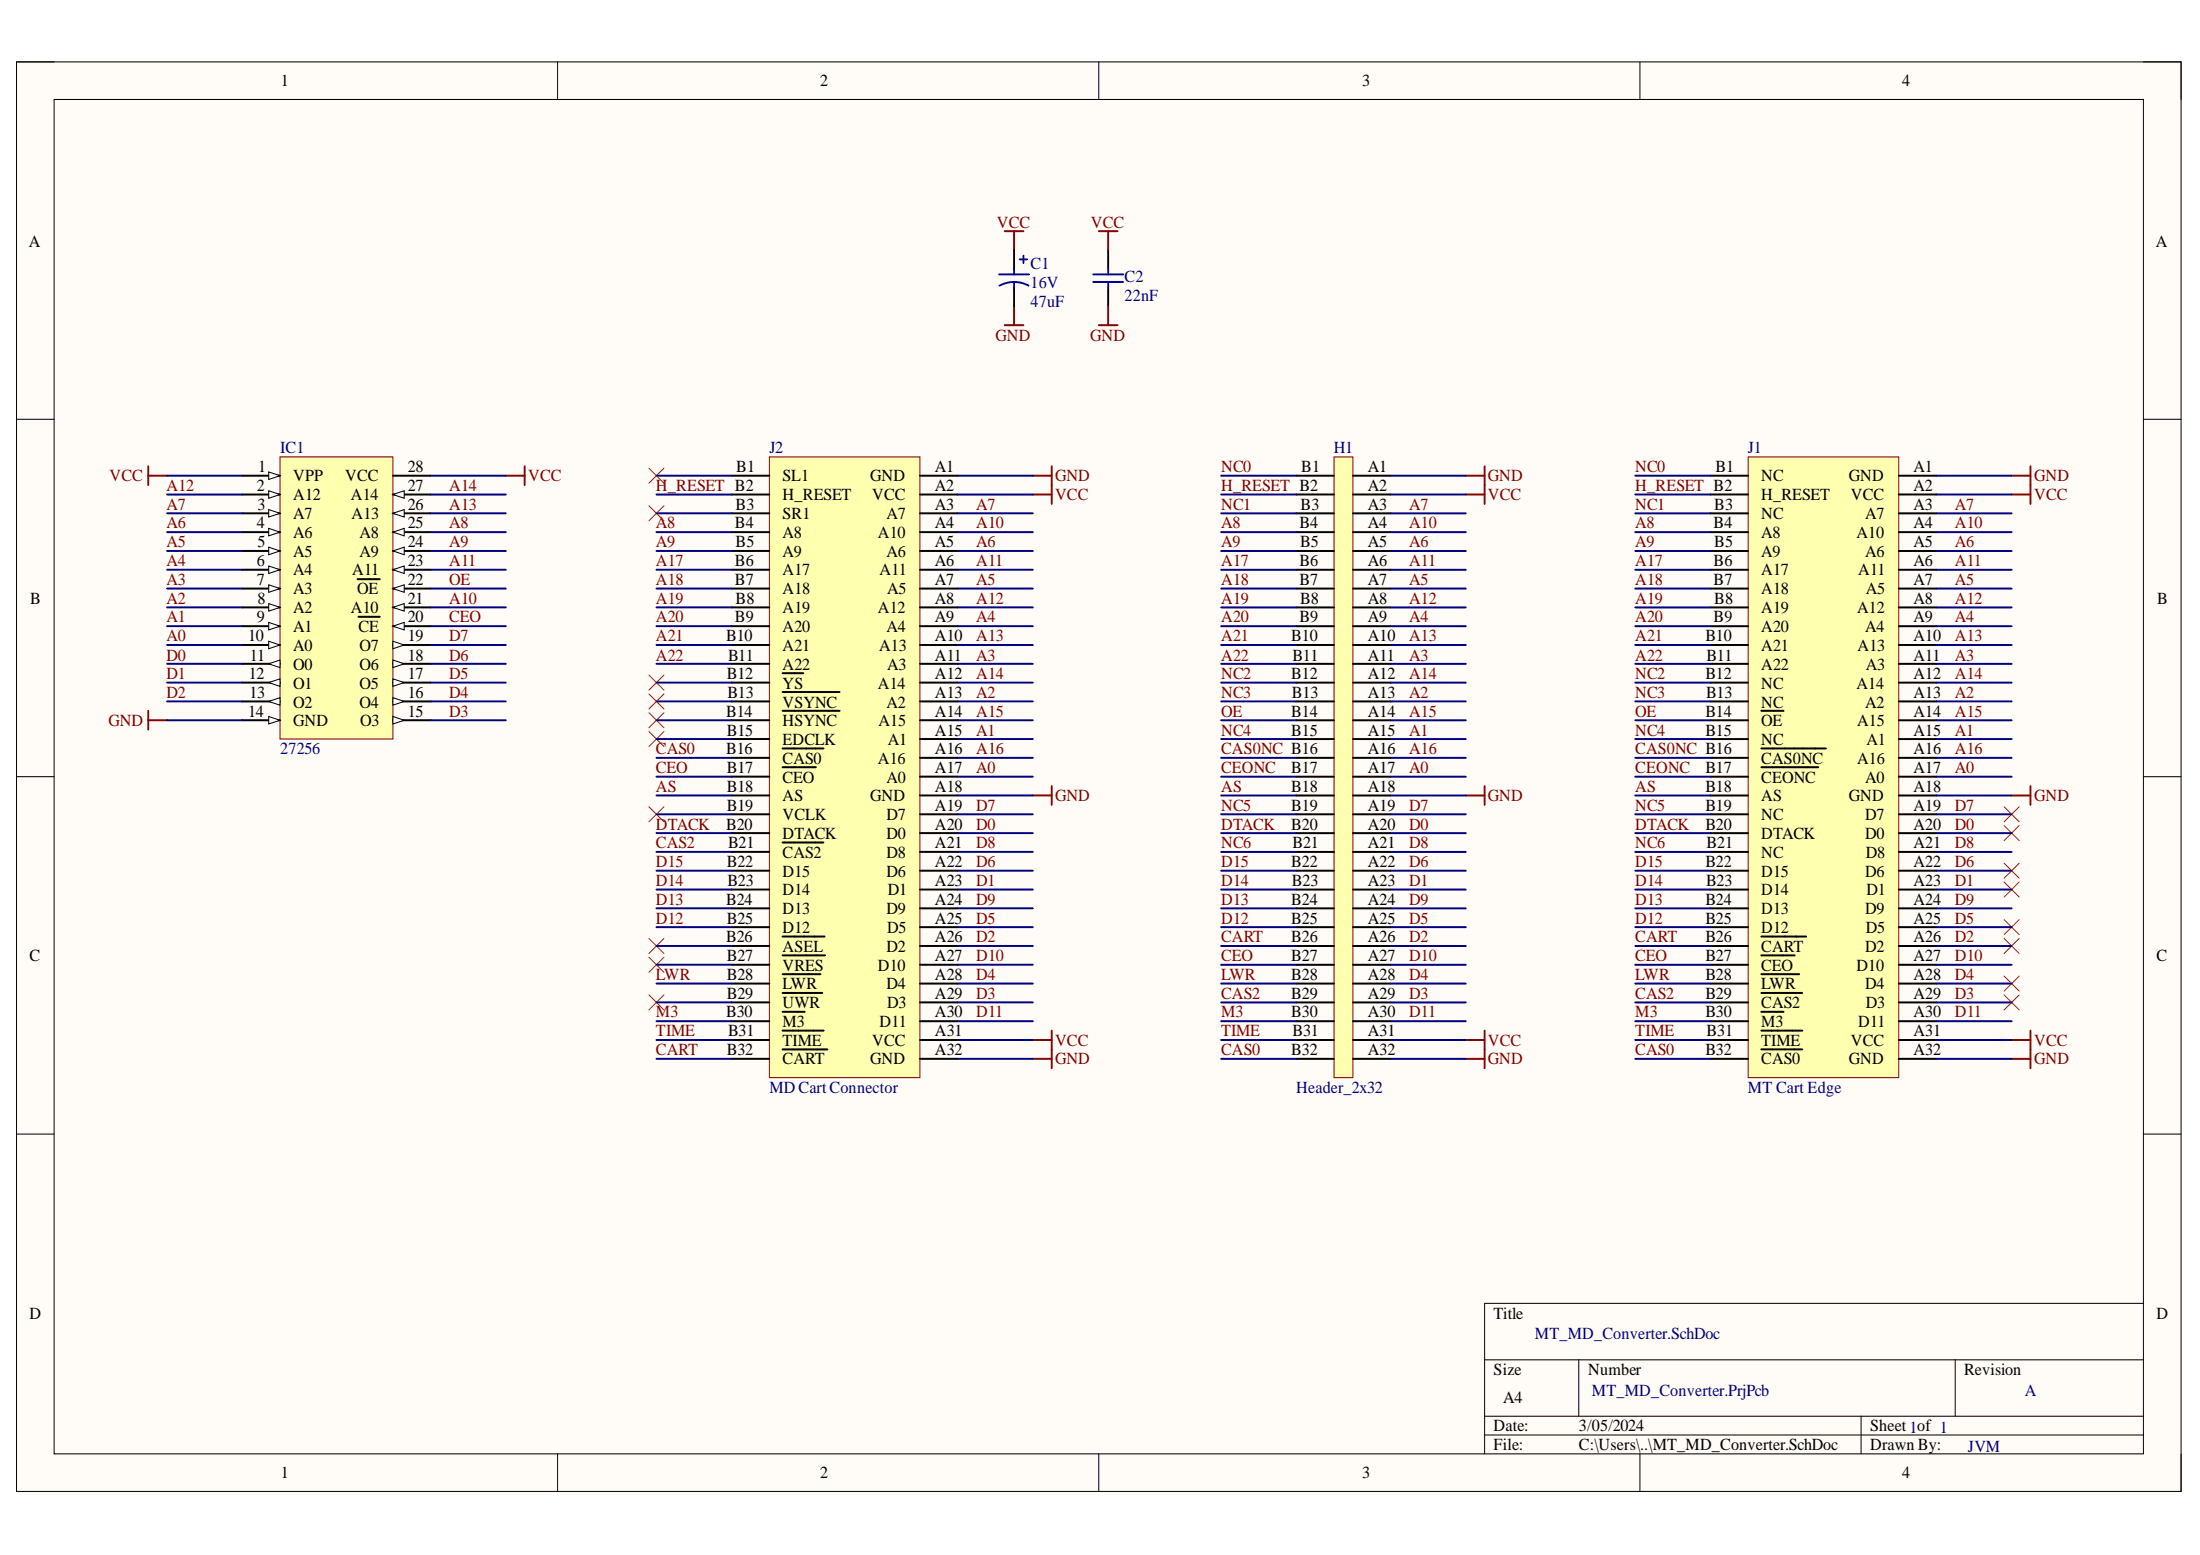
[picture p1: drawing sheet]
# Altium schematic sheet MT_MD_Converter.SchDoc
size A4; SheetNumber: 1; SheetTotal: 1

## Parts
C1  value 47uF  Voltage: 16V  [CapPol Mirror]  (hidden comment: Cap2.54P5.0D)
C2  value 22nF  [CapCer]  (hidden comment: CapCer)
H1  Header_2x32  [Header_2x32]  (no BOM)
IC1  27256  [27256]
J1  MT Cart Edge  [MT_Cart_Edge]  (no BOM)
J2  MD Cart Connector  [MD_Cart_CON]  (no BOM)

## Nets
GND: C1.2 C2.1 H1.A1 H1.A18 H1.A32 IC1.14(GND) J1.A1(GND) J1.A18(GND) J1.A32(GND) J2.A1(GND) J2.A18(GND) J2.A32(GND)
VCC: C1.1 C2.2 H1.A2 H1.A31 IC1.1(VPP) IC1.28(VCC) J1.A2(VCC) J1.A31(VCC) J2.A2(VCC) J2.A31(VCC)
A0: H1.A17 IC1.10(A0) J1.A17(A0) J2.A17(A0)
A1: H1.A15 IC1.9(A1) J1.A15(A1) J2.A15(A1)
A2: H1.A13 IC1.8(A2) J1.A13(A2) J2.A13(A2)
A3: H1.A11 IC1.7(A3) J1.A11(A3) J2.A11(A3)
A4: H1.A9 IC1.6(A4) J1.A9(A4) J2.A9(A4)
A5: H1.A7 IC1.5(A5) J1.A7(A5) J2.A7(A5)
A6: H1.A5 IC1.4(A6) J1.A5(A6) J2.A5(A6)
A7: H1.A3 IC1.3(A7) J1.A3(A7) J2.A3(A7)
A8: H1.B4 IC1.25(A8) J1.B4(A8) J2.B4(A8)
A9: H1.B5 IC1.24(A9) J1.B5(A9) J2.B5(A9)
A10: H1.A4 IC1.21(A10) J1.A4(A10) J2.A4(A10)
A11: H1.A6 IC1.23(A11) J1.A6(A11) J2.A6(A11)
A12: H1.A8 IC1.2(A12) J1.A8(A12) J2.A8(A12)
A13: H1.A10 IC1.26(A13) J1.A10(A13) J2.A10(A13)
A14: H1.A12 IC1.27(A14) J1.A12(A14) J2.A12(A14)
A15: H1.A14 J1.A14(A15) J2.A14(A15)
A16: H1.A16 J1.A16 J2.A16
A17: H1.B6 J1.B6(A17) J2.B6(A17)
A18: H1.B7 J1.B7(A18) J2.B7(A18)
A19: H1.B8 J1.B8(A19) J2.B8(A19)
A20: H1.B9 J1.B9(A20) J2.B9(A20)
A21: H1.B10 J1.B10(A21) J2.B10(A21)
A22: H1.B11 J1.B11(A22) J2.B11(A22)
AS: H1.B18 J1.B18(AS) J2.B18(AS)
CART: H1.B26 J1.B26(~{CART}) J2.B32(~{CART})
CAS0: H1.B32 J1.B32(~{CAS0}) J2.B16(~{CAS0})
CAS0NC: H1.B16 J1.B16(~{CAS0NC})
CAS2: H1.B29 J1.B29(~{CAS2}) J2.B21(~{CAS2})
CEO: H1.B27 IC1.20(~{CE}) J1.B27(~{CEO}) J2.B17(~{CEO})
CEONC: H1.B17 J1.B17(~{CEONC})
D0: H1.A20 IC1.11(O0) J1.A20(D0) J2.A20(D0)
D1: H1.A23 IC1.12(O1) J1.A23(D1) J2.A23(D1)
D2: H1.A26 IC1.13(O2) J1.A26(D2) J2.A26(D2)
D3: H1.A29 IC1.15(O3) J1.A29(D3) J2.A29(D3)
D4: H1.A28 IC1.16(O4) J1.A28(D4) J2.A28(D4)
D5: H1.A25 IC1.17(O5) J1.A25(D5) J2.A25(D5)
D6: H1.A22 IC1.18(O6) J1.A22(D6) J2.A22(D6)
D7: H1.A19 IC1.19(O7) J1.A19(D7) J2.A19(D7)
D8: H1.A21 J1.A21(D8) J2.A21(D8)
D9: H1.A24 J1.A24(D9) J2.A24(D9)
D10: H1.A27 J1.A27(D10) J2.A27(D10)
D11: H1.A30 J1.A30(D11) J2.A30(D11)
D12: H1.B25 J1.B25(D12) J2.B25(D12)
D13: H1.B24 J1.B24(D13) J2.B24(D13)
D14: H1.B23 J1.B23(D14) J2.B23(D14)
D15: H1.B22 J1.B22(D15) J2.B22(D15)
DTACK: H1.B20 J1.B20(DTACK) J2.B20(DTACK)
H_RESET: H1.B2 J1.B2(H_RESET) J2.B2(H_RESET)
LWR: H1.B28 J1.B28(~{LWR}) J2.B28(~{LWR})
M3: H1.B30 J1.B30(~{M3}) J2.B30(~{M3})
NC0: H1.B1 J1.B1(NC)
NC1: H1.B3 J1.B3(NC)
NC2: H1.B12 J1.B12(NC)
NC3: H1.B13 J1.B13(NC)
NC4: H1.B15 J1.B15(NC)
NC5: H1.B19 J1.B19(NC)
NC6: H1.B21 J1.B21(NC)
OE: H1.B14 IC1.22(~{OE}) J1.B14(~{OE})
TIME: H1.B31 J1.B31(~{TIME}) J2.B31(~{TIME})

Not connected (* = marked no-connect by the designer): J2 B1(SL1)* B3(SR1)* B12(~{YS})* B13(~{VSYNC})* B14(~{HSYNC})* B15(EDCLK)* B19(VCLK)* B26(~{ASEL})* B27(~{VRES})* B29(~{UWR})*

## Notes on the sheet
- A
- JVM
